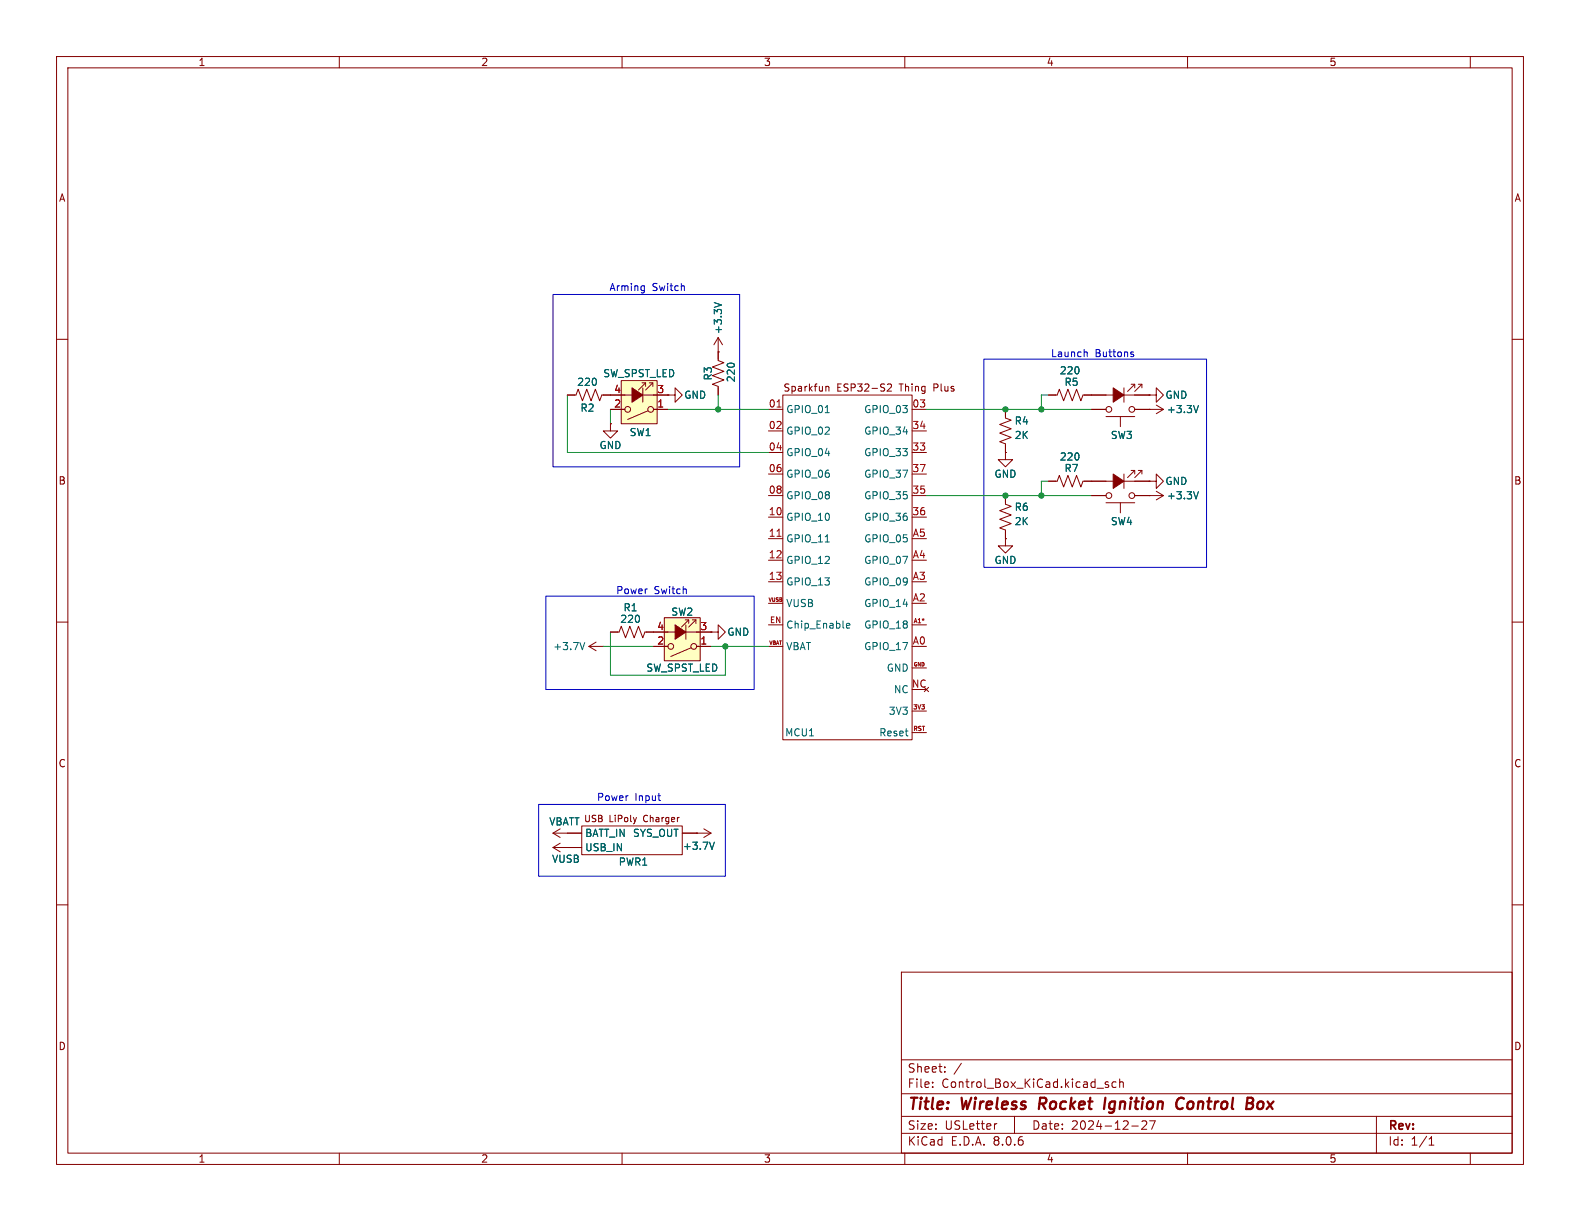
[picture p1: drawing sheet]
<svg xmlns="http://www.w3.org/2000/svg" width="279mm" height="216mm" viewBox="0 0 279 216" stroke-linecap="round" stroke-linejoin="round" font-family="sans-serif">
<g fill="none" stroke="#840000" stroke-width=".18">
<path d="M10 10h259.4v195.9h-259.4zM12 12h255.4v191.9h-255.4zM60 10v2M110 10v2M160 10v2M210 10v2M260 10v2M10 60h2M267.4 60h2M135.9 72.4h2.5M135.9 76.2h2.5M138.4 69.9h22.9v60.9h-22.9z"/>
<path d="M146 68.3v.9M146 68.4l.2-.1 .3 .1 .1 .8M156.9 68l.5-.1 .3 .4-.8 .9h.8M161.3 72.4h2.5M161.3 76.2h2.5M193 69.9h10.2M193 72.4h2.6M195.6 73.7h5.1M198.1 73.7v1.7M198.8 68.6v2.5M200 67.9h.7v.7M200.7 67.9l-1.3 1.3"/>
<path d="M200.7 72.4h2.5M201.3 67.9h.6v.7M201.9 67.9l-1.2 1.3M135.9 80h2.5M135.9 83.8h2.5M135.9 87.6h2.5M135.9 91.4h2.5M135.9 95.3h2.5M135.9 99.1h2.5M161.3 80h2.5M161.3 83.8h2.5M161.3 87.6h2.5"/>
<path d="M161.3 91.4h2.5M10 110h2M135.9 102.9h2.5M135.9 110.5h2.5M135.9 114.3h2.5M135.9 106.7h2.5M161.3 110.5h2.5M161.3 118.1h2.5M267.4 110h2M161.3 125.7h2.5M161.3 129.5h2.5M10 160h2"/>
<path d="M267.4 160h2M159.4 171.9h108v32h-108zM159.4 197.4h108M159.4 193.4h108M159.4 187.4h108M164.9 192.1v.2M164.9 191.4v.1M167.1 189.4v.2M167.1 188.7v.1M170 188l-1.3 1.9M176.3 198.7l-.3 .1M179.4 197.4v3"/>
<path d="M196 191.4l-.4-.1-.2 .2 .1 .2 .5 .2v.3h-.6M197.4 191.4l-.5-.1-.3 .3v.4l.2 .2h.6M198 191.4l.2-.1 .4 .1v.9M198 190.8v1.5M200.1 199.1h1.2M202.7 198.3v.5l-.8 .9h.9M204.3 198.2l-.7 1.5M243.4 197.4v6.5M60 203.9v2M110 203.9v2M159.4 200.4h108M160 203.9v2"/>
<path d="M210 203.9v2M252.7 202.5h.9M252.7 201.4l.4-.4v1.5M260 203.9v2"/>
<circle cx="196.1" cy="72.4" r=".51"/>
<circle cx="200.2" cy="72.4" r=".51"/>
</g>
<path d="M183.9 194.1l-.2 2M195.5 194.1l-.3 2M209.4 194.3a.88 .88 0 0 0-1.1 0 .88 .88 0 0 0-.3 .9 .69 .69 0 0 0 .3 .8 .69 .69 0 0 0 .9-.1M221.5 195.2l.1 .5M221.5 194.3l.1 .2-.1 .4M223.1 194.8a.62 .62 0 0 0-.7 .4v.7l.3 .2h.2" fill="none" stroke="#840000" stroke-width=".4"/>
<path d="M196.8 68.6l2 1.3-2 1.2z" fill="#840000" stroke="#840000" stroke-width=".18"/>
<path d="M145.9 73h.8M145.9 95.8h.8M149.7 110.6l.6-.1-.1-.2-.3-.1-.2 .2v.6h.5" fill="none" stroke="#006464" stroke-width=".18"/>
<path d="M137.4 72h.7M137.4 94.8h.7" fill="none" stroke="#a90000" stroke-width=".18"/>
<path d="M109.9 67.3h6.3v7.6h-6.3z" fill="#ffffc2"/>
<g fill="none" stroke="#840000" stroke-width=".18">
<path d="M107.9 74.9v1.3h1.3l-1.3 1.3-1.2-1.3h1.2M107.9 74.9h.1M107.9 69.9h10.2M107.9 72.4h2.6M109.9 67.3h6.3v7.6h-6.3zM113.5 67.7h.7v.6M113.7 68.6v2.5M114.2 67.7l-1.3 1.3M114.6 72.6l-3.6 1.6M114.8 67.7h.6v.6M115.4 67.7l-1.2 1.3M115.6 72.4h2.5"/>
<circle cx="111" cy="72.4" r=".51"/>
<circle cx="115.1" cy="72.4" r=".51"/>
</g>
<path d="M111.8 68.6l1.9 1.3-1.9 1.2z" fill="#840000" stroke="#840000" stroke-width=".18"/>
<path d="M117.5 109.2h6.3v7.6h-6.3z" fill="#ffffc2"/>
<g fill="none" stroke="#840000" stroke-width=".18">
<path d="M127 59.7v4.1l1 .3-2 .8 2 .8-2 .7 2 .8-2 .7 1 .4v1.6M127 59.7l-.8 1.3M127 59.7l.8 1.3M100.3 69.9h1.6l.3-1.1 .8 2.1 .8-2.1 .7 2.1 .8-2.1 .7 2.1 .4-1h4.1M107.9 74.9h.1M107.9 72.4h2.6M115.6 69.9h2.5M115.6 72.4h2.5M118.1 69.9h1.3v-1.3l1.2 1.3-1.2 1.2v-1.2M118.1 69.9h.1M127 62.2h.1M177.8 72.4v1.5l1 .4-2 .8 2 .7-2 .8 2 .7-2 .8 1 .4v1.5"/>
<path d="M185.4 69.9h1.5l.4-1.1 .8 2.1 .7-2.1 .8 2.1 .8-2.1 .7 2.1 .4-1h4.1M193 72.4h2.6M200.7 69.9h2.5M200.7 72.4h5M203.2 69.9h1.3v-1.3l1.2 1.3-1.2 1.2v-1.2M203.2 69.9h.1M203.2 72.4h.1M204.5 71.6l1.2 .8M205.7 72.4l-1.2 .8M177.8 80v1.3h1.3l-1.3 1.3-1.3-1.3h1.3M177.8 80h.1M177.8 87.6v1.6l1 .3-2 .8 2 .8-2 .7 2 .8-2 .7 1 .4v1.6"/>
<path d="M177.8 95.3v1.2h1.3l-1.3 1.3-1.3-1.3h1.3M177.8 95.3h.1M185.4 85.1h1.5l.4-1 .8 2 .7-2 .8 2 .8-2 .7 2 .4-1h11.7M193 87.6h2.6M195.6 88.9h5.1M198.1 88.9v1.8M198.8 83.8v2.6M200 83.2h.7v.6M200.7 83.2l-1.3 1.3M200.7 87.6h5M201.3 83.2h.6v.6M201.9 83.2l-1.2 1.3"/>
<path d="M203.2 87.6h.1M203.2 85.1h1.3v-1.3l1.2 1.3-1.2 1.3v-1.3M203.2 85.1h.1M204.5 86.9l1.2 .7M205.7 87.6l-1.2 .8M104.1 114.3h2.6M104.1 114.3l1.3 .8M105.4 113.5l-1.3 .8M106.7 114.3h.1M107.9 111.8h1.6l.4-1.1 .7 2.1 .8-2.1 .7 2.1 .8-2.1 .8 2.1 .3-1h11.7M115.6 114.3h2.5M117.5 109.2h6.3v7.6h-6.3z"/>
<path d="M121.2 109.6h.6v.6M121.3 110.5v2.5M121.8 109.6l-1.3 1.3M122.2 114.6l-3.6 1.5M122.4 109.6h.7v.6M123.1 109.6l-1.3 1.3M123.2 114.3h2.5M125.7 111.8h1.3v-1.3l1.3 1.3-1.3 1.2v-1.2M125.7 111.8h.1M97.8 147.3h5.1M97.8 149.9h5.1M97.8 149.9l1.3 .7"/>
<path d="M97.8 147.3l1.3 .8M99.1 149.1l-1.3 .8M99.1 146.6l-1.3 .7M102.9 146.1h17.7v5h-17.7zM120.6 147.3h5.1M123.2 147.3h.1M124.5 146.6l1.2 .7M125.7 147.3l-1.2 .8"/>
<circle cx="196.1" cy="87.6" r=".51"/>
<circle cx="200.2" cy="87.6" r=".51"/>
<circle cx="118.6" cy="114.3" r=".51"/>
<circle cx="122.7" cy="114.3" r=".51"/>
</g>
<g fill="#840000" stroke="#840000" stroke-width=".18">
<path d="M119.4 110.5l1.9 1.3-1.9 1.2z"/>
<path d="M196.8 83.8l2 1.3-2 1.3z"/>
</g>
<path d="M126.3 53.5l1.3 .4M211.9 71.7l-.4 1.3M211.9 86.9l-.4 1.3M103.4 113.6l-.4 1.3M126.3 148.9l-.4 1.3" fill="none" stroke="#006464" stroke-width=".18"/>
<path d="M97.8 52.1h33v30.5h-33zM113.6 50.5l.3 .1M113.9 50.5v1.1l-.2 .2M113.9 51.3l-.3 .1M174 63.5h39.4v36.8h-39.4zM191.9 62.2l.4 .2v.7M200.1 62.2l.3 .1M200.1 62.6l.3 .1 .1 .2-.2 .2h-.2M96.5 105.4h36.8v16.5h-36.8zM95.2 142.2h33.1v12.7h-33.1zM116.3 140.7h.5M116.7 141.6h.1" fill="none" stroke="#0000c2" stroke-width=".18"/>
<path d="M100.3 69.9v10.1h35.6M107.9 72.4v2.5M118.1 72.4h17.8M127 69.9v2.5M163.8 72.4h29.2M185.4 69.9h-1.3v2.5M163.8 87.6h29.2M185.4 85.1h-1.3v2.5M106.7 114.3h8.9M107.9 111.8v7.6h20.4v-5.1M125.7 114.3h10.2" fill="none" stroke="#009600" stroke-width=".18"/>
<g fill="#009600" stroke="#009600" stroke-width=".18">
<circle cx="184.1" cy="72.4" r=".46"/>
<circle cx="177.8" cy="72.4" r=".46"/>
<circle cx="177.8" cy="87.6" r=".46"/>
<circle cx="184.1" cy="87.6" r=".46"/>
<circle cx="127" cy="72.4" r=".46"/>
<circle cx="128.3" cy="114.3" r=".46"/>
</g>
<g font-size="2.8" fill="#840000">
<text x="160.4" y="196.8">Title:</text>
<text x="170.1" y="196.8">Wireless</text>
<text x="184.6" y="196.8">Rocket</text>
<text x="196.9" y="196.8">Ignition</text>
<text x="210.5" y="196.8">Control</text>
<text x="223.6" y="196.8">Box</text>
</g>
<g font-size="2.1" fill="#840000">
<text x="160.4" y="189.9">Sheet:</text>
<text x="160.4" y="192.6">File:</text>
<text x="166.5" y="192.6">Control_Box_KiCad.kicad_sch</text>
<text x="160.4" y="202.8">KiCad</text>
<text x="160.4" y="200">Size:</text>
<text x="167.1" y="200">USLetter</text>
<text x="168.1" y="202.8">E.D.A.</text>
<text x="175.7" y="202.8">8.0.6</text>
<text x="182.4" y="200">Date:</text>
<text x="189.4" y="200">2024-12-27</text>
<text x="245.4" y="200.2">Rev:</text>
<text x="245.4" y="202.8">Id:</text>
<text x="249.5" y="202.8">1/1</text>
</g>
<g font-size="1.8" fill="#840000">
<text x="35" y="11.9">1</text>
<text x="85" y="11.9">2</text>
<text x="135" y="11.9">3</text>
<text x="185" y="11.9">4</text>
<text x="235" y="11.9">5</text>
<text x="10.3" y="35.9">A</text>
<text x="267.7" y="35.9">A</text>
<text x="138.4" y="69.5">Sparkfun</text>
<text x="148" y="69.5">ESP32-S2</text>
<text x="159.2" y="69.5">Thing</text>
<text x="165.4" y="69.5">Plus</text>
<text x="10.3" y="85.9">B</text>
<text x="267.7" y="85.9">B</text>
<text x="10.3" y="135.9">C</text>
<text x="267.7" y="135.9">C</text>
<text x="10.3" y="185.9">D</text>
<text x="267.7" y="185.9">D</text>
<text x="35" y="205.8">1</text>
<text x="85" y="205.8">2</text>
<text x="135" y="205.8">3</text>
<text x="185" y="205.8">4</text>
<text x="235" y="205.8">5</text>
</g>
<g font-size="1.8" fill="#0000c2">
<text x="107.7" y="51.7">Arming</text>
<text x="115.3" y="51.7">Switch</text>
<text x="185.8" y="63.4">Launch</text>
<text x="193.6" y="63.4">Buttons</text>
<text x="108.9" y="105.3">Power</text>
<text x="115.7" y="105.3">Switch</text>
<text x="105.5" y="141.8">Power</text>
<text x="112.3" y="141.8">Input</text>
</g>
<g font-size="1.8" fill="#006464">
<text x="127.9" y="59.2" transform="rotate(-90 127.9 59.2)">+3.3V</text>
<text x="102" y="68.4">220</text>
<text x="106.6" y="66.9">SW_SPST_LED</text>
<text x="120.9" y="70.7">GND</text>
<text x="126.1" y="67.4" transform="rotate(-90 126.1 67.4)">R3</text>
<text x="130.1" y="67.7" transform="rotate(-90 130.1 67.7)">220</text>
<text x="187.3" y="66.4">220</text>
<text x="188.1" y="68.4">R5</text>
<text x="206" y="70.7">GND</text>
<text x="102.5" y="73">R2</text>
<text x="111.2" y="77.3">SW1</text>
<text x="138.9" y="73.3">GPIO_01</text>
<text x="138.9" y="77.1">GPIO_02</text>
<text x="152.7" y="73.3">GPIO_03</text>
<text x="152.7" y="77.1">GPIO_34</text>
<text x="179.3" y="75.3">R4</text>
<text x="179.3" y="77.8">2K</text>
<text x="196.3" y="77.8">SW3</text>
<text x="206.3" y="73.3">+3.3V</text>
<text x="105.9" y="79.6">GND</text>
<text x="138.9" y="80.9">GPIO_04</text>
<text x="152.7" y="80.9">GPIO_33</text>
<text x="187.3" y="81.6">220</text>
<text x="188.1" y="83.7">R7</text>
<text x="138.9" y="84.7">GPIO_06</text>
<text x="138.9" y="88.5">GPIO_08</text>
<text x="152.7" y="88.5">GPIO_35</text>
<text x="152.7" y="84.7">GPIO_37</text>
<text x="175.8" y="84.7">GND</text>
<text x="206" y="86">GND</text>
<text x="206.3" y="88.5">+3.3V</text>
<text x="138.9" y="92.3">GPIO_10</text>
<text x="152.7" y="92.3">GPIO_36</text>
<text x="179.3" y="90.5">R6</text>
<text x="179.3" y="93.1">2K</text>
<text x="196.3" y="93.1">SW4</text>
<text x="138.9" y="96.1">GPIO_11</text>
<text x="138.9" y="99.9">GPIO_12</text>
<text x="152.7" y="99.9">GPIO_07</text>
<text x="152.7" y="96.1">GPIO_05</text>
<text x="175.8" y="99.9">GND</text>
<text x="138.9" y="103.7">GPIO_13</text>
<text x="138.9" y="107.5">VUSB</text>
<text x="152.7" y="107.5">GPIO_14</text>
<text x="152.7" y="103.7">GPIO_09</text>
<text x="109.6" y="110.3">220</text>
<text x="110.2" y="108.3">R1</text>
<text x="118.6" y="109.1">SW2</text>
<text x="128.5" y="112.6">GND</text>
<text x="138.9" y="111.4">Chip_Enable</text>
<text x="152.7" y="111.4">GPIO_18</text>
<text x="97.7" y="115.2">+3.7V</text>
<text x="114.2" y="119">SW_SPST_LED</text>
<text x="138.9" y="115.2">VBAT</text>
<text x="152.7" y="115.2">GPIO_17</text>
<text x="156.7" y="119">GND</text>
<text x="158" y="122.8">NC</text>
<text x="138.7" y="130.4">MCU1</text>
<text x="155.4" y="130.4">Reset</text>
<text x="157.1" y="126.6">3V3</text>
<text x="97" y="146.2">VBATT</text>
<text x="103.4" y="148.2">BATT_IN SYS_OUT</text>
<text x="97.5" y="152.8">VUSB</text>
<text x="103.4" y="150.7">USB_IN</text>
<text x="109.3" y="153.3">PWR1</text>
<text x="120.7" y="150.5">+3.7V</text>
</g>
<g font-size="1.8" fill="#a90000">
<text x="108.5" y="69.6">4</text>
<text x="116.1" y="69.6">3</text>
<text x="108.5" y="72.1">2</text>
<text x="116.1" y="72.1">1</text>
<text x="135.8" y="72.1">01</text>
<text x="135.8" y="75.9">02</text>
<text x="161.2" y="72.1">03</text>
<text x="161.2" y="75.9">34</text>
<text x="135.8" y="79.8">04</text>
<text x="135.8" y="83.6">06</text>
<text x="161.2" y="79.8">33</text>
<text x="161.2" y="83.6">37</text>
<text x="135.8" y="87.4">08</text>
<text x="161.2" y="87.4">35</text>
<text x="135.8" y="91.2">10</text>
<text x="135.8" y="95">11</text>
<text x="161.2" y="91.2">36</text>
<text x="161.3" y="95">A5</text>
<text x="135.8" y="98.8">12</text>
<text x="161.3" y="98.8">A4</text>
<text x="135.8" y="102.6">13</text>
<text x="161.3" y="106.4">A2</text>
<text x="161.3" y="102.6">A3</text>
<text x="116.1" y="111.5">4</text>
<text x="123.8" y="111.5">3</text>
<text x="116.1" y="114">2</text>
<text x="123.8" y="114">1</text>
<text x="161.3" y="114">A0</text>
<text x="161.2" y="121.7">NC</text>
</g>
<g font-size="1.6" fill="#840000">
<text x="103.2" y="145.6">USB</text>
<text x="107.7" y="145.6">LiPoly</text>
<text x="113.9" y="145.6">Charger</text>
</g>
<text font-size="1.4" fill="#a90000" x="136" y="110.2">EN</text>
<g font-size="1.1" fill="#a90000">
<text x="161.4" y="110.2">A1*</text>
<text x="161.4" y="125.5">3V3</text>
<text x="161.4" y="129.3">RST</text>
</g>
<g font-size=".9" fill="#a90000">
<text x="135.8" y="106.4">VUSB</text>
<text x="135.9" y="114">VBAT</text>
<text x="161.4" y="117.9">GND</text>
</g>
</svg>
